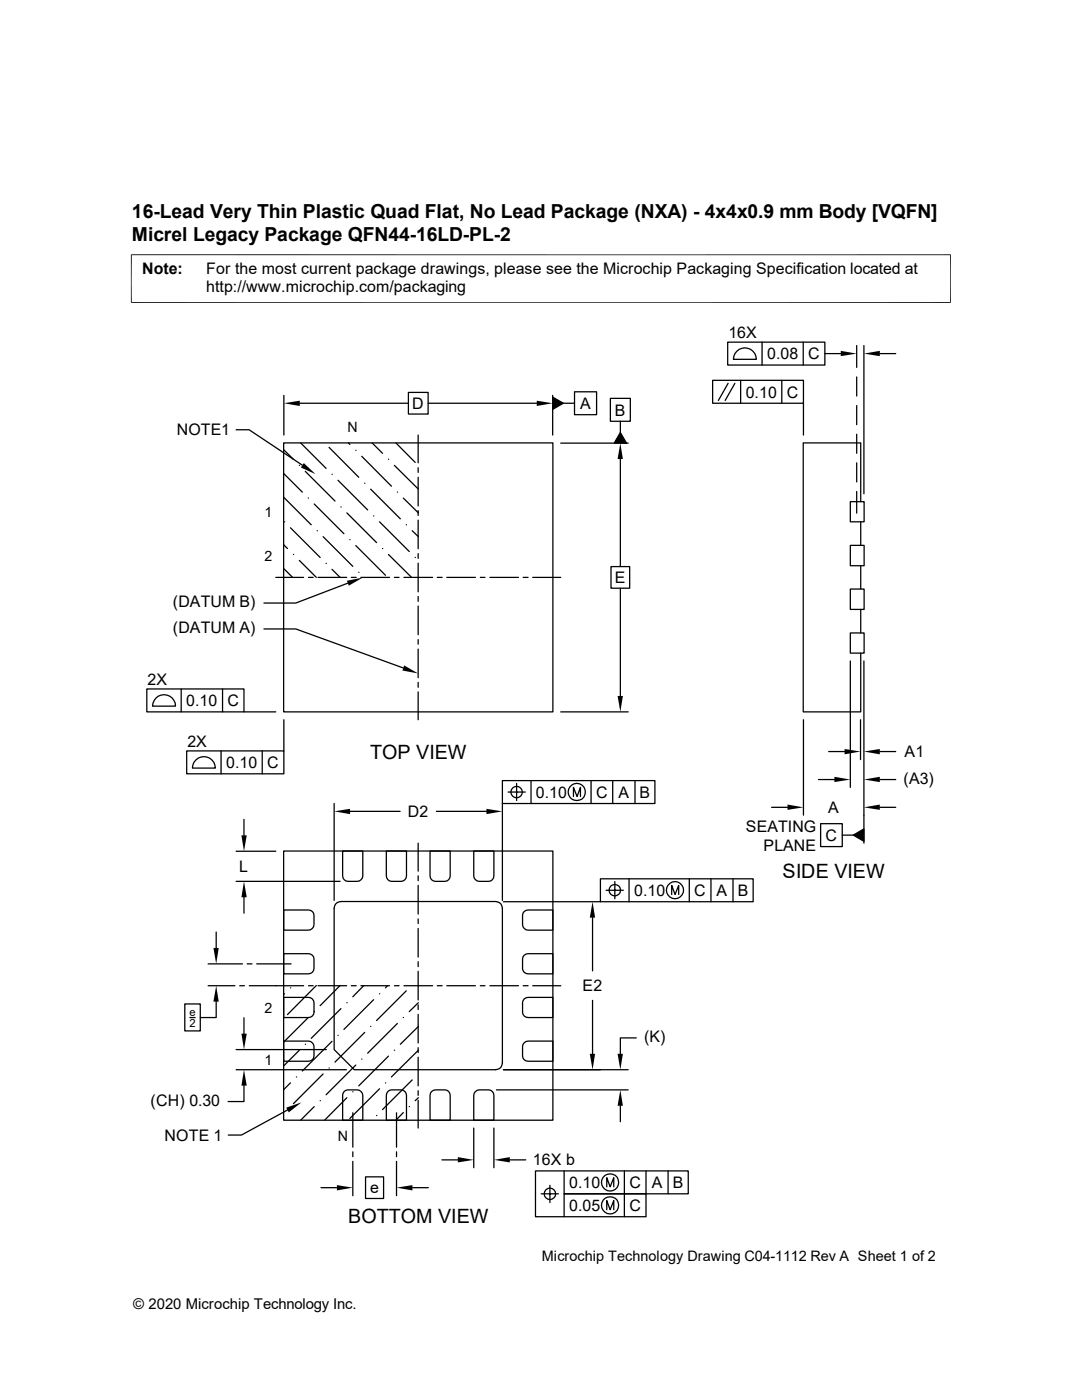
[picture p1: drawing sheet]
<svg xmlns="http://www.w3.org/2000/svg" width="216mm" height="279mm" viewBox="0 0 216 279" stroke-linecap="round" stroke-linejoin="round" font-family="sans-serif">
<g fill="none" stroke="#000" stroke-width=".25">
<path d="M56.6 78.9v7.9M81.5 78.3h3.9v4.3h-3.9zM110.3 79.2l2.1 1.3-2.1 1.2zM110.3 78.9v7.9M114.6 78.2h4.4v4.6h-4.4zM121.8 79.5h4v4.6h-4zM142.2 75.9h18.1v4.6h-18.1zM145.2 68.3h19.4v4.6h-19.4zM145.3 76.5l-2 3.4M146.6 76.5l-1.9 3.4M147 70.1a2.28 2.28 0 0 1 2.5-.5 2.28 2.28 0 0 1 1.4 2.1h-4.6l.3-1.1zM147.8 75.9v4.6"/>
<path d="M152.1 68.3v4.6M156 75.9v4.6M160.3 68.3v4.6M164.6 70.6h3.2M170.9 69v4.3M170.9 75.2v3.8M172.4 69v29.6M175.6 70.6h3.1M47.1 85.8h2.6l10.6 7M56.6 88.4h53.7v53.7h-53.7zM56.6 99.2l5.5 5.5M56.6 94.5l3.7 3.7"/>
<path d="M56.6 89.7l1.9 2M59.7 92.9h.1M59.8 80.5h21.7M60 88.4l5.1 5.1M60.9 94.1l5.9 5.9M61.5 99.4h.1M65.7 89.3l5.9 6M66.3 94.7h.1M67.4 95.8l6 6M69.5 88.4l.3 .3M71 89.9h.1M72.2 91.1l5.9 5.9"/>
<path d="M72.8 96.4h.1M74 97.6l5.9 5.9M74.3 88.4l2 2.1M77.5 91.7h.1M78.7 92.9l4.8 4.7M79 88.4l3.8 3.9M79.3 98.2h.1M80.5 99.4l3 3M83.4 86.8v5.6M83.4 93.3v1M83.4 95.3v5.7M85.4 80.5h21.7"/>
<path d="M111.9 88.4h13.4M112.4 80.5h2.2M123.8 86.3l1.2 2.1h-2.4zM123.8 84.1v2.2M123.8 91.6v21.5M160.3 80.5v6.3M170.9 80.9v3.9M170.9 86.7v3.8M170.9 92.4v3.8M170.9 98.1v4.3M55 115.2h5.6M56.6 113.5l1.8 1.7"/>
<path d="M56.6 108.7l.8 .8M56.8 104.1h.1M58 105.3l5.9 6M58.5 110.7h.1M59.7 111.8l3.4 3.4M61.6 115.2h.9M62.7 100.6l5.9 5.9M63.3 105.9h.1M63.5 115.2h5.7M64.5 107.1l5.9 5.9M65.1 112.4h.1M66.3 113.6l1.6 1.6"/>
<path d="M68 101.2h.1M69.2 102.4l5.9 5.9M69.4 116.4l-10.4 4h-6.3M69.8 107.7h.1M70.1 115.2h1M71 108.9l5.9 5.9M71.6 114.2h.1M72 115.2h5.7M74.5 103h.1M75.7 104.1l6 6M76.3 109.5h.1M77.5 110.7l4.6 4.5"/>
<path d="M78.7 115.2h.9M80.6 115.2h5.7M81.1 104.7h.1M82.3 105.9l1.2 1.2M82.8 111.3h.1M83.4 101.9v1M83.4 103.8v5.7M83.4 110.5v.9M83.4 112.4v5.7M83.4 119v1M87.2 115.2h1M89.2 115.2h5.7"/>
<path d="M95.8 115.2h1M97.7 115.2h5.8M104.4 115.2h1M106.3 115.2h5.6M121.9 113.1h3.7v4.3h-3.7zM123.8 117.4v21.5M169.7 117.6h2.7v4h-2.7zM169.7 108.8h2.7v4.1h-2.7zM169.7 100.1h2.7v4h-2.7zM171.7 100.1v-11.7h-11.4v53.7h11.4v-11.8M171.7 104.1v4.7M171.7 112.9v4.7"/>
<path d="M29.3 137.5h19.4v4.6h-19.4zM31.1 139.3a2.28 2.28 0 0 1 2.5-.5 2.28 2.28 0 0 1 1.4 2.1h-4.6l.1-.6zM36.2 137.5v4.6M44.4 137.5v4.6M52.7 125.5h6.3l21.5 7.8M83.4 120.9v5.8M83.4 127.6v1M83.4 129.5v5.8M83.4 136.2v1M83.4 138.1v5.5M169.7 126.3h2.7v4h-2.7zM169.7 131.9v25.2"/>
<path d="M171.7 121.6v4.7M172.4 131.9v36.4M37.3 149.9h19.3v4.5h-19.3zM39.1 151.7a2.28 2.28 0 0 1 2.5-.5 2.28 2.28 0 0 1 1.4 2.1h-4.6l.3-1.2zM44.1 149.9v4.5M48.7 142.1h6.3M52.3 149.9v4.5M56.6 143.6v6.3M100.2 155.8h30.5v4.6h-30.5zM101.4 158.1h3.4M103.1 156.3v3.5M106 155.8v4.6"/>
<path d="M111.9 142.1h13.4M114.4 159v-1.9l.7 1.9 .7-1.9v1.9M117.9 155.8v4.6M122.3 155.8v4.6M126.7 155.8v4.6M160.3 143.6v19.1M163.3 155.6h3.2M165.4 150h3.1M171.7 143.6v8M175.6 150h3.1M175.6 155.6h3.1M47.1 169.9h7.9"/>
<path d="M47.1 175.9h20.8M48.7 163.5v3.2M48.7 179.1v3.1M56.6 169.8h53.7v53.8h-53.7zM66.7 160.4v19.3M68.4 169.8h4v5a1.16 1.16 0 0 1-1.1 1.1h-1.9a1.08 1.08 0 0 1-1-1.1zM69.8 161.9h10M77.1 169.8h4v5a1.08 1.08 0 0 1-1 1.1h-2a1.08 1.08 0 0 1-1-1.1zM83.4 168.3v5.6M83.4 174.8v1M83.4 176.7v5.7M85.8 169.8h4v5a1.08 1.08 0 0 1-1 1.1h-1.9a1.08 1.08 0 0 1-1.1-1.1z"/>
<path d="M87.1 161.9h10M94.5 169.8h4.1v5a1.08 1.08 0 0 1-1.1 1.1h-1.9a1.16 1.16 0 0 1-1.1-1.1zM100.2 160.4v19.3M100.5 180h19.3M119.8 175.4h30.5v4.6h-30.5zM120.9 177.7h3.5M122.7 175.9v3.5M125.5 175.4v4.6M134 178.5v-1.8l.7 1.8 .7-1.8v1.8M137.5 175.4v4.6M141.9 175.4v4.6M146.3 175.4v4.6"/>
<path d="M154 161.1h3.1M163.7 164.4h4.4v4.6h-4.4zM168.1 166.7h2.2M170.3 166.7l2.1-1.3v2.5zM175.6 161.1h3.1M41.5 196.7h5.4M41.5 192.4h6.9M43.1 199.9v3.2h-3.1M43.1 186v3.2M47.8 196.7h1M49.3 192.4h1M49.7 196.7h10.9"/>
<path d="M51.2 192.4h6.9M56.6 181.6h5a1.08 1.08 0 0 1 1.1 1.1v1.8a1.16 1.16 0 0 1-1.1 1.1h-5zM56.6 190.3h5a1.08 1.08 0 0 1 1.1 1.1v1.9a1.08 1.08 0 0 1-1.1 1.1h-5zM56.6 199.1h5a1.08 1.08 0 0 1 1.1 1v1.9a1.08 1.08 0 0 1-1.1 1.1h-5zM56.8 198.3l-.2 .2M58 197.1h.1M61.6 196.7h.9M63.1 196.7l-5.7 5.8M63.5 196.7h5.7M66.9 180.5l.3-.3 .8-.3h30.9a1.33 1.33 0 0 1 1.3 1.4v30.8a1.33 1.33 0 0 1-1.3 1.4h-28.2l-4-4v-28.2zM67.9 196.7l-4 4M70.1 196.7h1"/>
<path d="M72 196.7h5.7M72.6 196.7l-2.2 2.2M74.5 199.5l-5.9 5.9M75.7 198.3h.1M77.3 196.7l-.4 .4M78.7 196.7h.9M80.6 196.7h5.7M81.1 197.7l-6 6M83.4 183.4v.9M83.4 185.3v5.7M83.4 191.9v1M83.4 193.8v5.8"/>
<path d="M87.2 196.7h1M89.2 196.7h5.7M95.8 196.7h1M97.7 196.7h5.8M104.4 196.7h1M104.6 199.3l.8-.2h4.9v4h-4.9a1.08 1.08 0 0 1-1.1-1.1v-1.9zM104.6 190.6l.8-.3h4.9v4.1h-4.9a1.08 1.08 0 0 1-1.1-1.1v-1.9zM104.6 181.9l.8-.3h4.9v4h-4.9a1.16 1.16 0 0 1-1.1-1.1v-1.8zM106.3 196.7h5.6M118.2 183.1v10.7M118.2 199.6v10.7M36.9 200.4h3.1v5.3h-3.1z"/>
<path d="M37.9 203.1h1M47.1 213.5h22M47.1 209.5h18M48.7 216.7v3.1h-3.2M48.7 203.1v3.2M56.6 207.8h5a1.16 1.16 0 0 1 1.1 1.1v1.8a1.08 1.08 0 0 1-1.1 1.1h-5zM58 216.1l-1.4 1.4M59.1 214.9h.1M59.7 209.6l-3.1 3.1M60.9 208.4h.1M61.5 203.1l-4.9 4.9M62.7 201.9h.1"/>
<path d="M63.9 219.7h.1M64.5 214.3l-6 6M65.7 213.1h.1M66.3 207.8l-6 5.9M67.4 206.6h.1M68 201.3l-5.9 5.9M68.7 217.8a3.5 3.5 0 0 1 3-.2l.6 .6 .1 .4v5h-4v-5zM69.2 200.1h.1M69.2 219.1l-4.4 4.5M70.4 217.9h.1M71 212.6l-5.9 5.9M72.2 211.4h.1"/>
<path d="M72.8 206l-6 6M74 204.9h.1M75.7 217.3l-5.9 5.9M76.9 216.1h.1M77.4 217.8a3.5 3.5 0 0 1 3-.2l.4 .2 .3 .8v5h-4v-5zM77.5 210.8l-5.9 5.9M78.7 209.6h.1M79.3 204.3l-5.9 5.9M80.5 203.1h.1M82.3 215.5l-6 5.9M83.4 200.5v1M83.4 202.4v5.8"/>
<path d="M83.4 209.1v1M83.4 211v5.7M83.4 217.7v.9M83.4 219.6v5.5M83.5 200.1l-1.8 1.8M83.5 204.9l-3.6 3.5M83.5 209.6l-5.4 5.3M83.5 219.1l-.7 .6M86.1 217.8a3.5 3.5 0 0 1 3.1-.2l.3 .2 .3 .8v5h-4v-5zM94.9 217.8a3.5 3.5 0 0 1 3-.2l.4 .2 .3 .8v5h-4.1v-5zM99.1 217.5h26.2M100.5 213.5h24.8"/>
<path d="M104.6 208.1l.8-.3h4.9v4h-4.9a1.08 1.08 0 0 1-1.1-1.1v-1.8zM127 207.1h-3.2v3.2M57.4 221.5l-9.2 5h-2.6M57.4 221.4h.1M62.7 220.9l-2.7 2.7M64.1 237h3.1M70.4 222.1v6.8M70.4 229.9v.9M70.4 231.8v6.8M72.9 234.9h3.6v4.3h-3.6zM75.1 222.6h.1M79.1 222.1v6.8"/>
<path d="M79.1 229.9v.9M79.1 231.8v6.8M80.5 222l-1.5 1.6M81.7 220.9h.1M82.3 237h3.2M88.2 231.5h3.2M94.5 225.1v7.9M98.6 225.1v7.9M101.7 231.5h3.2M108 238.3h3.4M109.7 236.6v3.4M112.6 233.7v4.6h16.3v4.5h-22.1v-9.1h30.5v4.6h-24.7v4.5"/>
<path d="M121.1 236.9v-1.9l.7 1.9 .7-1.9v1.9M123.8 220.7v3.2M124.6 233.7v9.1M128.9 233.7v4.6M133.3 233.7v4.6M121.1 241.4v-1.8l.7 1.8 .7-1.8v1.8"/>
<circle cx="103.1" cy="158.1" r="1.14"/>
<circle cx="115.1" cy="158.1" r="1.72"/>
<circle cx="122.7" cy="177.7" r="1.14"/>
<circle cx="134.7" cy="177.6" r="1.71"/>
<circle cx="109.7" cy="238.3" r="1.14"/>
<circle cx="121.7" cy="236" r="1.71"/>
<circle cx="121.7" cy="240.6" r="1.71"/>
</g>
<g fill="#000">
<path d="M56.6 80.5l3.2-.5v1zM107.1 80l3.2 .5-3.2 .5zM167.8 70l3.1 .6-3.1 .5zM172.4 70.6l3.2-.6v1.1zM60.6 92.4l2.3 2.2-2.9-1.3zM110.3 79.2l2.1 1.3-2.1 1.2zM123.8 88.4l.5 3.2h-1.1zM123.8 86.3l1.2 2.1h-2.4zM69.2 115.9l3.2-.6-2.8 1.6zM80.6 132.8l2.8 1.6-3.1-.6zM123.2 138.9h1.1l-.5 3.2zM166.5 155l3.2 .6-3.2 .5z"/>
<path d="M168.5 149.5l3.2 .5-3.2 .5zM172.4 150l3.2-.5v1zM172.4 155.6l3.2-.6v1.1zM48.2 166.7h1l-.5 3.2zM48.7 175.9l.5 3.2h-1zM66.7 161.9l3.1-.5v1.1zM97.1 161.4l3.1 .5-3.1 .6zM157.1 160.6l3.2 .5-3.2 .5zM170.3 166.7l2.1-1.3v2.5zM172.4 161.1l3.2-.5v1zM42.6 189.2h1l-.5 3.2zM43.1 196.7l.5 3.2h-1z"/>
<path d="M118.2 180l.5 3.1h-1zM48.2 206.3h1l-.5 3.2zM48.7 213.5l.5 3.2h-1zM117.7 210.3h1l-.5 3.2zM123.2 210.3h1.1l-.5 3.2zM57.1 221.1l3.1-1.1-2.6 2zM67.2 236.5l3.2 .5-3.2 .6zM79.1 237l3.2-.5v1.1zM91.4 230.9l3.1 .6-3.1 .5zM98.6 231.5l3.1-.6v1.1zM123.8 217.5l.5 3.2h-1.1z"/>
</g>
<path d="M26.1 50.8h163.6M26.2 50.8v9.7M189.7 50.8v9.7M26.1 60.4h163.6" fill="none" stroke="#000" stroke-width=".2"/>
<g font-size="3.9">
<text x="26.3" y="43.5">16-Lead Very Thin Plastic Quad Flat, No Lead Package (NXA) - 4x4x0.9 mm Body [VQFN]</text>
<text x="26.3" y="48">Micrel Legacy Package QFN44-16LD-PL-2</text>
<text x="73.8" y="151.4">TOP VIEW</text>
<text x="156.2" y="175.2">SIDE VIEW</text>
<text x="69.5" y="244">BOTTOM VIEW</text>
</g>
<g font-size="3.2">
<text x="28.4" y="54.6">Note:</text>
<text x="41.1" y="54.6">For the most current package drawings, please see the Microchip Packaging Specification located at</text>
<text x="41.1" y="58.3">http://www.microchip.com/packaging</text>
<text x="145.3" y="67.5">16X</text>
<text x="153.1" y="71.7">0.08</text>
<text x="161.2" y="71.7">C</text>
<text x="82.3" y="81.6">D</text>
<text x="115.8" y="81.6">A</text>
<text x="122.7" y="82.9">B</text>
<text x="148.8" y="79.3">0.10</text>
<text x="157" y="79.3">C</text>
<text x="35.3" y="86.9">NOTE1</text>
<text x="122.7" y="116.4">E</text>
<text x="34.5" y="121.2">(DATUM B)</text>
<text x="34.5" y="126.3">(DATUM A)</text>
<text x="29.5" y="136.7">2X</text>
<text x="37.2" y="140.9">0.10</text>
<text x="45.4" y="140.9">C</text>
<text x="37.4" y="149.1">2X</text>
<text x="45.1" y="153.3">0.10</text>
<text x="53.3" y="153.3">C</text>
<text x="180.5" y="151.1">A1</text>
<text x="106.9" y="159.2">0.10</text>
<text x="119" y="159.2">C</text>
<text x="123.4" y="159.2">A</text>
<text x="127.6" y="159.2">B</text>
<text x="180.3" y="156.4">(A3)</text>
<text x="81.4" y="163.1">D2</text>
<text x="148.8" y="166">SEATING</text>
<text x="164.7" y="167.8">C</text>
<text x="165.3" y="162.3">A</text>
<text x="152.4" y="169.8">PLANE</text>
<text x="47.8" y="174">L</text>
<text x="126.5" y="178.8">0.10</text>
<text x="138.5" y="178.8">C</text>
<text x="143" y="178.8">A</text>
<text x="147.2" y="178.8">B</text>
<text x="116.2" y="197.9">E2</text>
<text x="128.5" y="207.9">(K)</text>
<text x="30.1" y="220.6">(CH) 0.30</text>
<text x="32.9" y="227.6">NOTE 1</text>
<text x="106.3" y="232.6">16X b</text>
<text x="73.9" y="238.2">e</text>
<text x="113.6" y="237.1">0.10</text>
<text x="125.6" y="237.1">C</text>
<text x="130" y="237.1">A</text>
<text x="134.2" y="237.1">B</text>
<text x="113.6" y="241.7">0.05</text>
<text x="125.6" y="241.7">C</text>
</g>
<text font-size="3" x="26.6" y="261.3">© 2020 Microchip Technology Inc.</text>
<text font-size="2.9" x="108.1" y="251.6">Microchip Technology Drawing C04-1112 Rev A Sheet 1 of 2</text>
<g font-size="2.8">
<text x="69.3" y="86.2">N</text>
<text x="52.8" y="103.2">1</text>
<text x="52.8" y="111.9">2</text>
<text x="52.8" y="202.1">2</text>
<text x="52.8" y="212.6">1</text>
<text x="67.4" y="227.8">N</text>
</g>
<g font-size="2.2">
<text x="37.8" y="202.8">e</text>
<text x="37.8" y="204.9">2</text>
</g>
</svg>
